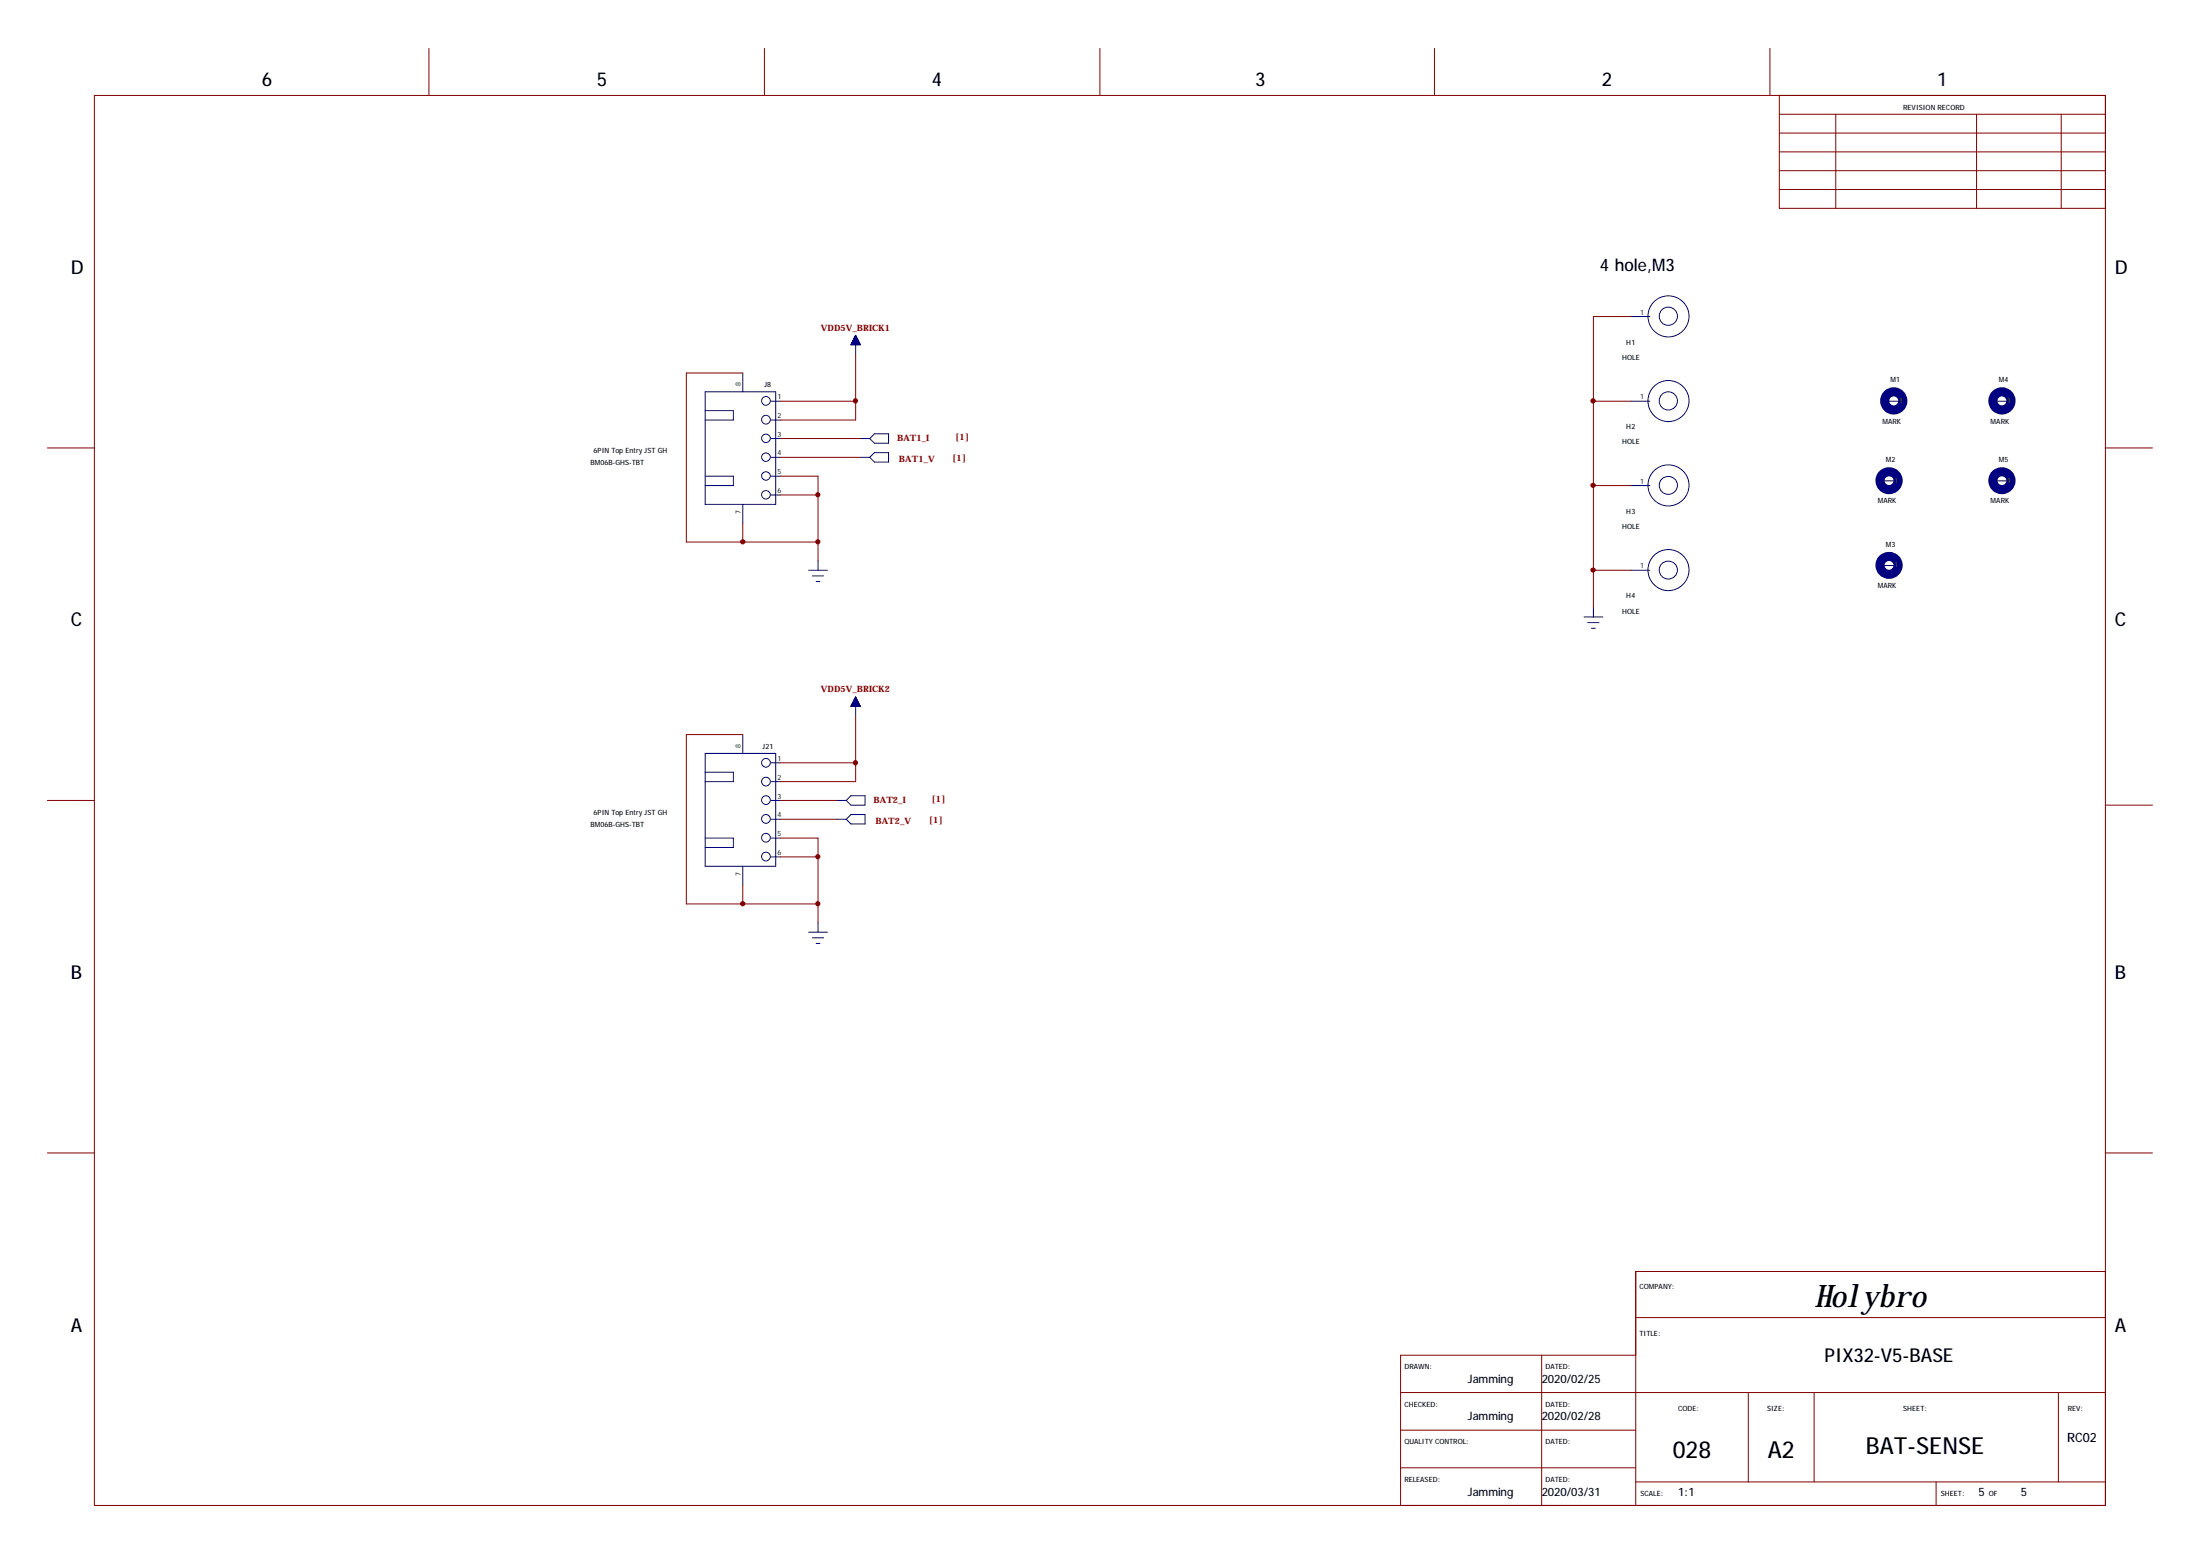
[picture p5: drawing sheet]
<svg xmlns="http://www.w3.org/2000/svg" width="297mm" height="210mm" viewBox="0 0 297 210" stroke-linecap="round" stroke-linejoin="round" font-family="sans-serif">
<g fill="none" stroke="#000080" stroke-width=".14">
<path d="M95.2 52.9h9.5v15.2h-9.5zM95.2 55.4h3.8v1.3h-3.8M100.3 50.3v2.6M104.1 54.2h1.3M104.1 56.7h1.3M104.1 59.2h1.3M114.9 46.5h1.2M114.9 46.5h.1M115 46.4h1.1M115 46.3h1v.2M115.1 46.2h.9M115.1 46.2v.3"/>
<path d="M115.1 46.1h.8v.4M115.1 46v.5M115.1 46h.8M115.1 45.9v.6M115.2 45.9h.7v.6M115.2 45.9h.6M115.3 45.8h.5v.7M115.3 45.7h.4M115.3 45.7v.8M115.3 45.6v.9M115.4 45.6h.3M115.4 45.6h.3v.9"/>
<path d="M115.4 45.5v1M115.4 45.5h.3M115.4 45.5h.2M115.4 45.4v1.1M115.4 45.4h.2v1.1M115.5 45.4h.1M115.5 45.3v2.5M115.5 45.3l-.6 1.2M115.5 45.3l.7 1.2h-1.3M115.5 45.3v1.2M115.6 45.4v1.1M115.7 45.6v.9"/>
<path d="M115.8 45.8h-.6v.7M115.8 45.9v.6M116 46.2h-1v.3M116 46.2v.3M116 46.3h-1v.2M116.1 46.4v.1M116.2 59.2h1.2M117.4 59.2l.7-.6h1.9v1.2h-1.9zM220.2 42.7h2.6M220.2 54.2h2.6M254.4 54.2h2.6M269 54.2h2.6"/>
<path d="M95.2 64.3h3.8v1.2h-3.8M100.3 68.1v2.5M104.1 64.3h1.3M104.1 61.7h1.3M104.1 66.8h1.3M109.2 77h2.5M109.7 77.7h1.5M110.2 78.5h.5M110.4 75.7v1.3M116.2 61.7h1.2M117.4 61.7l.7-.6h1.9v1.3h-1.9zM220.2 65.5h2.6"/>
<path d="M220.2 77h2.6M253.8 64.9h2.5M253.8 76.3h2.5M269 64.9h2.6M100.3 99.2v2.5M114.9 95.3h1.2M115 95.2h1.1v.1M115 95.3v-.2h1v.2M115 95.1h1M115.1 95v.3M115.1 95h.9v.3M115.1 94.9v.4"/>
<path d="M115.1 94.9h.8v.4M115.1 95h.9M115.1 95.3v-.5h.8v.5M115.1 94.8h.8M115.2 94.8h.7M115.2 94.7h.6v.6M115.3 94.6h.5v.7M115.3 94.5v.8M115.3 94.5h.4v.8M115.4 94.3v1M115.4 94.4h.3v.9M115.4 94.5h.3"/>
<path d="M115.4 94.2v1.1M115.4 94.3h.2v1M115.4 94.3h.3M115.4 94.2h.2M115.5 94.2h.1v1.1M115.5 94.1v2.5M115.5 94.2v1.1M115.5 94.1l-.6 1.2M115.5 94.1l.7 1.2h-1.3M115.7 94.5h-.4v.8M115.8 94.7h-.6v.6M116 95.2h-1v.1"/>
<path d="M213.9 83.3h2.5M214.4 84h1.5M214.9 84.8h.5M215.1 82.1v1.2M95.2 101.7h9.5v15.2h-9.5zM95.2 104.2h3.8v1.3h-3.8M95.2 113.1h3.8v1.3h-3.8M100.3 116.9v2.6M104.1 105.5h1.3M104.1 113.1h1.3M104.1 103h1.3M104.1 108h1.3"/>
<path d="M104.1 110.6h1.3M104.1 115.7h1.3M113 108h1.3M113 110.6h1.3M114.9 107.4h1.9v1.3h-1.9l-.6-.7zM114.9 110h1.9v1.2h-1.9l-.6-.6zM109.2 125.8h2.5M109.7 126.6h1.5M110.2 127.4h.5M110.4 124.6v1.2"/>
<circle cx="103.4" cy="54.1" r=".59"/>
<circle cx="103.4" cy="56.7" r=".59"/>
<circle cx="103.4" cy="59.2" r=".58"/>
<circle cx="225.3" cy="42.7" r="1.23"/>
<circle cx="225.3" cy="54.1" r="1.23"/>
<circle cx="225.3" cy="42.7" r="2.77"/>
<circle cx="225.3" cy="54.1" r="2.77"/>
<circle cx="103.4" cy="64.2" r=".58"/>
<circle cx="103.4" cy="66.8" r=".58"/>
<circle cx="103.4" cy="61.7" r=".58"/>
<circle cx="225.3" cy="65.5" r="1.22"/>
<circle cx="225.3" cy="77" r="1.22"/>
<circle cx="225.3" cy="65.5" r="2.77"/>
<circle cx="225.3" cy="76.9" r="2.77"/>
<circle cx="103.4" cy="115.6" r=".59"/>
<circle cx="103.4" cy="105.5" r=".59"/>
<circle cx="103.4" cy="110.5" r=".59"/>
<circle cx="103.4" cy="108" r=".59"/>
<circle cx="103.4" cy="103" r=".59"/>
<circle cx="103.4" cy="113.1" r=".59"/>
</g>
<g fill="none" stroke="#000080" stroke-width="1.2">
<circle cx="255.7" cy="54.1" r="1.23"/>
<circle cx="270.3" cy="54.1" r="1.23"/>
<circle cx="255.1" cy="64.9" r="1.22"/>
<circle cx="255.1" cy="76.3" r="1.22"/>
<circle cx="270.3" cy="64.9" r="1.22"/>
</g>
<g fill="none" stroke="#800000" stroke-width=".14">
<path d="M12.7 12.9h271.6v190.3h-271.6zM57.9 6.5v6.4M103.2 6.5v6.4M148.5 6.5v6.4M193.7 6.5v6.4M239 6.5v6.4M240.2 12.9v15.2h44.1M240.2 15.4h44.1M240.2 18h44.1M247.9 15.4v12.7M266.9 15.4v12.7M278.3 15.4v12.7"/>
<path d="M240.2 20.5h44.1M240.2 23h44.1M240.2 25.6h44.1M100.3 50.3h-7.6v22.9h17.7M105.4 54.2h10.1M105.4 59.2h10.8M115.5 47.8v8.9h-10.1M215.1 54.2h5.1M220.2 42.7h-5.1v39.4M6.4 60.5h6.3M100.3 70.6v2.6M105.4 64.3h5v11.4"/>
<path d="M105.4 66.8h5M105.4 61.7h10.8M215.1 65.5h5.1M215.1 77h5.1M284.3 60.5h6.3M100.3 99.2h-7.6v22.8h17.7M115.5 96.6v8.9h-10.1M6.4 108h6.3M100.3 119.5v2.5M105.4 108h7.6M105.4 113.1h5v11.5M105.4 103h10.1"/>
<path d="M105.4 115.7h5M105.4 110.6h7.6M284.3 108.7h6.3M6.4 155.6h6.3M284.3 155.6h6.3M220.9 177.9h63.4M284.3 171.6h-63.4v31.6M189.1 188h95.2M189.1 193.1h31.8M189.1 198.1h31.8M208.2 182.9v20.3M220.9 182.9h-31.8v20.3"/>
<path d="M236.1 188v12M244.9 188v12M277.9 188v12M220.9 200h63.4M261.4 200v3.2"/>
</g>
<g fill="#800000" stroke="#800000" stroke-width=".14">
<circle cx="215.1" cy="65.5" r=".29"/>
<circle cx="215.1" cy="54.1" r=".3"/>
<circle cx="215.1" cy="76.9" r=".29"/>
<circle cx="115.5" cy="54.1" r=".29"/>
<circle cx="110.4" cy="66.8" r=".29"/>
<circle cx="110.4" cy="73.1" r=".29"/>
<circle cx="100.3" cy="73.1" r=".29"/>
<circle cx="115.5" cy="103" r=".29"/>
<circle cx="110.4" cy="115.6" r=".29"/>
<circle cx="110.4" cy="122" r=".29"/>
<circle cx="100.3" cy="122" r=".29"/>
</g>
<text font-size="4.2" x="245" y="176.5">Holybro</text>
<g font-size="3.2">
<text x="225.8" y="196.8">028</text>
<text x="238.7" y="196.8">A2</text>
<text x="251.9" y="196.2">BAT-SENSE</text>
</g>
<g font-size="2.6">
<text x="35.3" y="11.6">6</text>
<text x="80.6" y="11.6">5</text>
<text x="125.8" y="11.6">4</text>
<text x="169.5" y="11.6">3</text>
<text x="216.3" y="11.6">2</text>
<text x="261.5" y="11.6">1</text>
<text x="9.6" y="37">D</text>
<text x="285.5" y="37">D</text>
<text x="9.6" y="84.6">C</text>
<text x="285.5" y="84.6">C</text>
<text x="9.6" y="132.2">B</text>
<text x="285.5" y="132.2">B</text>
<text x="9.6" y="179.8">A</text>
<text x="285.5" y="179.8">A</text>
<text x="246.3" y="183.9">PIX32-V5-BASE</text>
</g>
<text font-size="2.3" x="216" y="36.6">4 hole,M3</text>
<text font-size="1.7" x="279.1" y="194.7">RC02</text>
<g font-size="1.6">
<text x="198.2" y="186.7">Jamming</text>
<text x="198.2" y="191.7">Jamming</text>
<text x="208.2" y="186.7">2020/02/25</text>
<text x="208.2" y="191.7">2020/02/28</text>
<text x="198.2" y="201.9">Jamming</text>
<text x="208.2" y="201.9">2020/03/31</text>
<text x="226.6" y="201.9">1:1</text>
<text x="267.1" y="201.9">5</text>
<text x="272.8" y="201.9">5</text>
</g>
<g font-size="1.2" fill="#800000">
<text x="110.8" y="44.6">VDD5V_BRICK1</text>
<text x="121.1" y="59.6">BAT1_I</text>
<text x="128.9" y="59.5">[1]</text>
<text x="121.4" y="62.4">BAT1_V</text>
<text x="128.6" y="62.2">[1]</text>
<text x="110.8" y="93.4">VDD5V_BRICK2</text>
<text x="117.9" y="108.4">BAT2_I</text>
<text x="118.2" y="111.2">BAT2_V</text>
<text x="125.4" y="111.1">[1]</text>
<text x="125.8" y="108.3">[1]</text>
</g>
<g font-size="1">
<text x="257" y="14.8">REVISION RECORD</text>
<text x="219.6" y="46.5">H1</text>
<text x="103.2" y="52.3">J8</text>
<text x="219" y="48.6">HOLE</text>
<text x="255.3" y="51.6">M1</text>
<text x="269.9" y="51.6">M4</text>
<text x="219" y="60">HOLE</text>
<text x="219.6" y="57.9">H2</text>
<text x="254.2" y="57.2">MARK</text>
<text x="268.8" y="57.2">MARK</text>
<text x="79.7" y="62.8">BM06B-GHS-TBT</text>
<text x="80.1" y="61.1">6PIN Top Entry JST GH</text>
<text x="254.6" y="62.4">M2</text>
<text x="269.9" y="62.4">M5</text>
<text x="219" y="71.4">HOLE</text>
<text x="219.6" y="69.4">H3</text>
<text x="253.5" y="68">MARK</text>
<text x="268.8" y="68">MARK</text>
<text x="254.6" y="73.8">M3</text>
<text x="219" y="82.8">HOLE</text>
<text x="219.6" y="80.8">H4</text>
<text x="253.5" y="79.4">MARK</text>
<text x="102.9" y="101.1">J21</text>
<text x="79.7" y="111.6">BM06B-GHS-TBT</text>
<text x="80.1" y="110">6PIN Top Entry JST GH</text>
<text x="221.4" y="174">COMPANY:</text>
<text x="189.6" y="184.8">DRAWN:</text>
<text x="208.7" y="184.8">DATED:</text>
<text x="221.4" y="180.4">TITLE:</text>
<text x="189.6" y="189.9">CHECKED:</text>
<text x="208.7" y="189.9">DATED:</text>
<text x="226.6" y="190.5">CODE:</text>
<text x="238.6" y="190.5">SIZE:</text>
<text x="257" y="190.5">SHEET:</text>
<text x="279.2" y="190.5">REV:</text>
<text x="189.6" y="195">QUALITY CONTROL:</text>
<text x="208.7" y="195">DATED:</text>
<text x="189.6" y="200">RELEASED:</text>
<text x="208.7" y="200">DATED:</text>
<text x="221.5" y="201.9">SCALE:</text>
<text x="262" y="201.9">SHEET:</text>
<text x="268.5" y="201.9">OF</text>
</g>
<g font-size="1" fill="#008000">
<text x="221.4" y="42.5">1</text>
<text x="100" y="52.1" transform="rotate(-90 100 52.1)">8</text>
<text x="105" y="53.9">1</text>
<text x="221.4" y="53.9">1</text>
<text x="105" y="56.4">2</text>
<text x="105" y="58.9">3</text>
<text x="256.4" y="54.4">1</text>
<text x="271" y="54.4">1</text>
<text x="105" y="61.5">4</text>
<text x="105" y="64">5</text>
<text x="221.4" y="65.3">1</text>
<text x="255.8" y="65.2">1</text>
<text x="271" y="65.2">1</text>
<text x="100" y="69.4" transform="rotate(-90 100 69.4)">7</text>
<text x="105" y="66.6">6</text>
<text x="221.4" y="76.7">1</text>
<text x="255.8" y="76.6">1</text>
<text x="100" y="100.9" transform="rotate(-90 100 100.9)">8</text>
<text x="105" y="102.7">1</text>
<text x="105" y="105.3">2</text>
<text x="105" y="107.8">3</text>
<text x="105" y="110.3">4</text>
<text x="105" y="112.9">5</text>
<text x="100" y="118.3" transform="rotate(-90 100 118.3)">7</text>
<text x="105" y="115.4">6</text>
</g>
</svg>
